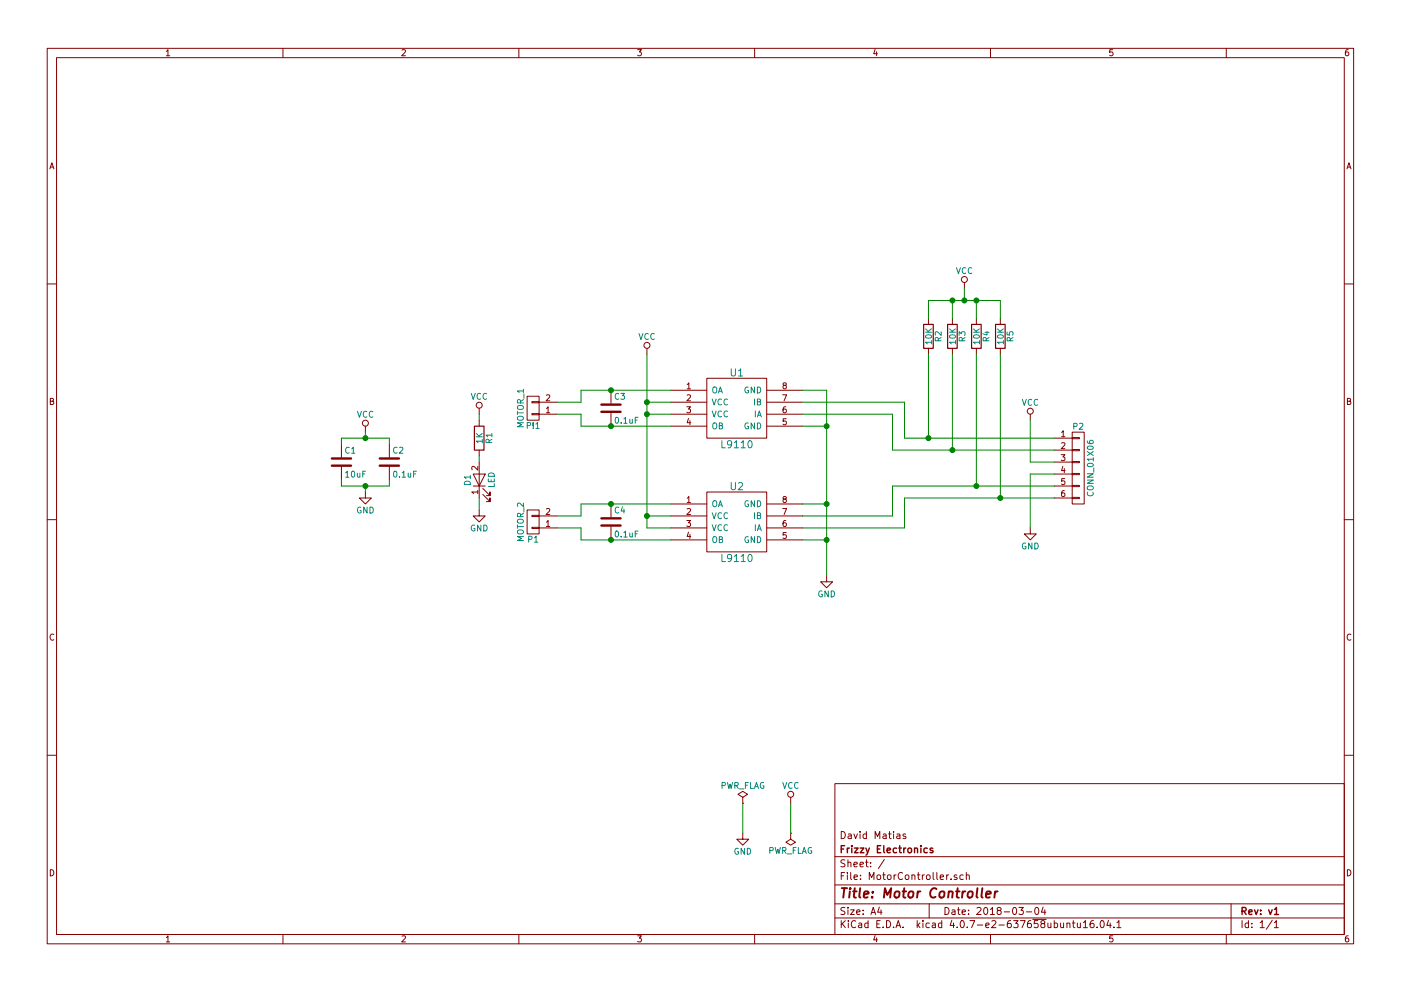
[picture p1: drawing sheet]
EESchema Schematic File Version 2
LIBS:MotorController
EELAYER 25 0
EELAYER END
$Descr A4 11693 8268
encoding utf-8
Sheet 1 1
Title "Motor Controller"
Date "2018-03-04"
Rev "v1"
Comp "Frizzy Electronics"
Comment1 "David Matias"
Comment2 ""
Comment3 ""
Comment4 ""
$EndDescr
$Comp
L L9110 U1
U 1 1
P 6150 3400
F 0 "U1" H 6150 3700 60  0000 C CNN
F 1 "L9110" H 6150 3100 60  0000 C CNN
F 2 "lib_fp:SOIC-8-N" H 6150 3400 60  0001 C CNN
F 3 "" H 6150 3400 60  0000 C CNN
	1    6150 3400
	1    0    0    -1  
$EndComp
$Comp
L L9110 U2
U 1 1
P 6150 4350
F 0 "U2" H 6150 4650 60  0000 C CNN
F 1 "L9110" H 6150 4050 60  0000 C CNN
F 2 "lib_fp:SOIC-8-N" H 6150 4350 60  0001 C CNN
F 3 "" H 6150 4350 60  0000 C CNN
	1    6150 4350
	1    0    0    -1  
$EndComp
$Comp
L C C3
U 1 1
P 5100 3400
F 0 "C3" H 5125 3500 50  0000 L CNN
F 1 "0.1uF" H 5125 3300 50  0000 L CNN
F 2 "lib_fp:C_0805_HandSoldering" H 5138 3250 50  0001 C CNN
F 3 "" H 5100 3400 50  0001 C CNN
	1    5100 3400
	1    0    0    -1  
$EndComp
$Comp
L C C4
U 1 1
P 5100 4350
F 0 "C4" H 5125 4450 50  0000 L CNN
F 1 "0.1uF" H 5125 4250 50  0000 L CNN
F 2 "lib_fp:C_0805_HandSoldering" H 5138 4200 50  0001 C CNN
F 3 "" H 5100 4350 50  0001 C CNN
	1    5100 4350
	1    0    0    -1  
$EndComp
$Comp
L R R2
U 1 1
P 7750 2800
F 0 "R2" V 7830 2800 50  0000 C CNN
F 1 "10K" V 7750 2800 50  0000 C CNN
F 2 "lib_fp:R_0805_HandSoldering" V 7680 2800 50  0001 C CNN
F 3 "" H 7750 2800 50  0001 C CNN
	1    7750 2800
	1    0    0    -1  
$EndComp
$Comp
L LED D1
U 1 1
P 4000 4000
F 0 "D1" H 4000 4100 50  0000 C CNN
F 1 "LED" H 4000 3900 50  0000 C CNN
F 2 "lib_fp:LED_0805" H 4000 4000 50  0001 C CNN
F 3 "" H 4000 4000 50  0001 C CNN
	1    4000 4000
	0    -1   -1   0   
$EndComp
$Comp
L VCC #PWR01
U 1 1
P 5400 2950
F 0 "#PWR01" H 5400 2800 50  0001 C CNN
F 1 "VCC" H 5400 3100 50  0000 C CNN
F 2 "" H 5400 2950 50  0001 C CNN
F 3 "" H 5400 2950 50  0001 C CNN
	1    5400 2950
	1    0    0    -1  
$EndComp
$Comp
L GND #PWR02
U 1 1
P 6900 4800
F 0 "#PWR02" H 6900 4550 50  0001 C CNN
F 1 "GND" H 6900 4650 50  0000 C CNN
F 2 "" H 6900 4800 50  0001 C CNN
F 3 "" H 6900 4800 50  0001 C CNN
	1    6900 4800
	1    0    0    -1  
$EndComp
$Comp
L CONN_01X06 P2
U 1 1
P 9000 3900
F 0 "P2" H 9000 4250 50  0000 C CNN
F 1 "CONN_01X06" V 9100 3900 50  0000 C CNN
F 2 "lib_fp:Pin_Header_Straight_1x06_Pitch2.54mm" H 9000 3900 50  0001 C CNN
F 3 "" H 9000 3900 50  0001 C CNN
	1    9000 3900
	1    0    0    -1  
$EndComp
$Comp
L CONN_01X02 P!1
U 1 1
P 4450 3400
F 0 "P!1" H 4450 3550 50  0000 C CNN
F 1 "MOTOR_1" V 4550 3400 50  0000 C CNN
F 2 "lib_fp:JST_PH_S2B-PH-K_02x2.00mm_Angled" H 4450 3400 50  0001 C CNN
F 3 "" H 4450 3400 50  0001 C CNN
	1    4450 3400
	-1   0    0    1   
$EndComp
$Comp
L CONN_01X02 P1
U 1 1
P 4450 4350
F 0 "P1" H 4450 4500 50  0000 C CNN
F 1 "MOTOR_2" V 4550 4350 50  0000 C CNN
F 2 "lib_fp:JST_PH_S2B-PH-K_02x2.00mm_Angled" H 4450 4350 50  0001 C CNN
F 3 "" H 4450 4350 50  0001 C CNN
	1    4450 4350
	-1   0    0    1   
$EndComp
$Comp
L R R3
U 1 1
P 7950 2800
F 0 "R3" V 8030 2800 50  0000 C CNN
F 1 "10K" V 7950 2800 50  0000 C CNN
F 2 "lib_fp:R_0805_HandSoldering" V 7880 2800 50  0001 C CNN
F 3 "" H 7950 2800 50  0001 C CNN
	1    7950 2800
	1    0    0    -1  
$EndComp
$Comp
L R R4
U 1 1
P 8150 2800
F 0 "R4" V 8230 2800 50  0000 C CNN
F 1 "10K" V 8150 2800 50  0000 C CNN
F 2 "lib_fp:R_0805_HandSoldering" V 8080 2800 50  0001 C CNN
F 3 "" H 8150 2800 50  0001 C CNN
	1    8150 2800
	1    0    0    -1  
$EndComp
$Comp
L R R5
U 1 1
P 8350 2800
F 0 "R5" V 8430 2800 50  0000 C CNN
F 1 "10K" V 8350 2800 50  0000 C CNN
F 2 "lib_fp:R_0805_HandSoldering" V 8280 2800 50  0001 C CNN
F 3 "" H 8350 2800 50  0001 C CNN
	1    8350 2800
	1    0    0    -1  
$EndComp
Wire Wire Line
	5600 3350 5400 3350
Wire Wire Line
	5400 2950 5400 4400
Wire Wire Line
	5400 3450 5600 3450
Connection ~ 5400 3350
Wire Wire Line
	5400 4300 5600 4300
Connection ~ 5400 3450
Wire Wire Line
	5400 4400 5600 4400
Connection ~ 5400 4300
Wire Wire Line
	6700 3250 6900 3250
Wire Wire Line
	6900 3250 6900 4800
Wire Wire Line
	6700 3550 6900 3550
Connection ~ 6900 3550
Wire Wire Line
	6700 4200 6900 4200
Connection ~ 6900 4200
Wire Wire Line
	6700 4500 6900 4500
Connection ~ 6900 4500
Wire Wire Line
	4850 3250 4850 3350
Wire Wire Line
	4850 3350 4650 3350
Wire Wire Line
	4650 3450 4850 3450
Wire Wire Line
	4850 3450 4850 3550
Wire Wire Line
	4850 3250 5600 3250
Connection ~ 5100 3250
Wire Wire Line
	4850 3550 5600 3550
Connection ~ 5100 3550
Wire Wire Line
	4650 4300 4850 4300
Wire Wire Line
	4850 4300 4850 4200
Wire Wire Line
	4850 4200 5600 4200
Wire Wire Line
	4650 4400 4850 4400
Wire Wire Line
	4850 4400 4850 4500
Wire Wire Line
	4850 4500 5600 4500
Connection ~ 5100 4200
Connection ~ 5100 4500
Wire Wire Line
	6700 3350 7550 3350
Wire Wire Line
	7550 3350 7550 3650
Wire Wire Line
	7550 3650 8800 3650
Wire Wire Line
	6700 3450 7450 3450
Wire Wire Line
	7450 3450 7450 3750
Wire Wire Line
	7450 3750 8800 3750
Wire Wire Line
	6700 4300 7450 4300
Wire Wire Line
	7450 4300 7450 4050
Wire Wire Line
	7450 4050 8800 4050
Wire Wire Line
	6700 4400 7550 4400
Wire Wire Line
	7550 4400 7550 4150
Wire Wire Line
	7550 4150 8800 4150
Wire Wire Line
	7750 2950 7750 3650
Connection ~ 7750 3650
Wire Wire Line
	7950 2950 7950 3750
Connection ~ 7950 3750
Wire Wire Line
	8150 2950 8150 4050
Connection ~ 8150 4050
Wire Wire Line
	8350 2950 8350 4150
Connection ~ 8350 4150
$Comp
L VCC #PWR03
U 1 1
P 8050 2400
F 0 "#PWR03" H 8050 2250 50  0001 C CNN
F 1 "VCC" H 8050 2550 50  0000 C CNN
F 2 "" H 8050 2400 50  0001 C CNN
F 3 "" H 8050 2400 50  0001 C CNN
	1    8050 2400
	1    0    0    -1  
$EndComp
Wire Wire Line
	7750 2650 7750 2500
Wire Wire Line
	7750 2500 8350 2500
Wire Wire Line
	8050 2500 8050 2400
Wire Wire Line
	7950 2650 7950 2500
Connection ~ 7950 2500
Wire Wire Line
	8150 2500 8150 2650
Connection ~ 8050 2500
Wire Wire Line
	8350 2500 8350 2650
Connection ~ 8150 2500
$Comp
L VCC #PWR04
U 1 1
P 4000 3450
F 0 "#PWR04" H 4000 3300 50  0001 C CNN
F 1 "VCC" H 4000 3600 50  0000 C CNN
F 2 "" H 4000 3450 50  0001 C CNN
F 3 "" H 4000 3450 50  0001 C CNN
	1    4000 3450
	1    0    0    -1  
$EndComp
$Comp
L R R1
U 1 1
P 4000 3650
F 0 "R1" V 4080 3650 50  0000 C CNN
F 1 "1K" V 4000 3650 50  0000 C CNN
F 2 "lib_fp:R_0805_HandSoldering" V 3930 3650 50  0001 C CNN
F 3 "" H 4000 3650 50  0001 C CNN
	1    4000 3650
	1    0    0    -1  
$EndComp
Wire Wire Line
	4000 3450 4000 3500
Wire Wire Line
	4000 3800 4000 3850
$Comp
L GND #PWR05
U 1 1
P 4000 4250
F 0 "#PWR05" H 4000 4000 50  0001 C CNN
F 1 "GND" H 4000 4100 50  0000 C CNN
F 2 "" H 4000 4250 50  0001 C CNN
F 3 "" H 4000 4250 50  0001 C CNN
	1    4000 4250
	1    0    0    -1  
$EndComp
Wire Wire Line
	4000 4150 4000 4250
$Comp
L C C1
U 1 1
P 2850 3850
F 0 "C1" H 2875 3950 50  0000 L CNN
F 1 "10uF" H 2875 3750 50  0000 L CNN
F 2 "lib_fp:C_0805_HandSoldering" H 2888 3700 50  0001 C CNN
F 3 "" H 2850 3850 50  0001 C CNN
	1    2850 3850
	1    0    0    -1  
$EndComp
$Comp
L C C2
U 1 1
P 3250 3850
F 0 "C2" H 3275 3950 50  0000 L CNN
F 1 "0.1uF" H 3275 3750 50  0000 L CNN
F 2 "lib_fp:C_0805_HandSoldering" H 3288 3700 50  0001 C CNN
F 3 "" H 3250 3850 50  0001 C CNN
	1    3250 3850
	1    0    0    -1  
$EndComp
$Comp
L VCC #PWR06
U 1 1
P 3050 3600
F 0 "#PWR06" H 3050 3450 50  0001 C CNN
F 1 "VCC" H 3050 3750 50  0000 C CNN
F 2 "" H 3050 3600 50  0001 C CNN
F 3 "" H 3050 3600 50  0001 C CNN
	1    3050 3600
	1    0    0    -1  
$EndComp
$Comp
L GND #PWR07
U 1 1
P 3050 4100
F 0 "#PWR07" H 3050 3850 50  0001 C CNN
F 1 "GND" H 3050 3950 50  0000 C CNN
F 2 "" H 3050 4100 50  0001 C CNN
F 3 "" H 3050 4100 50  0001 C CNN
	1    3050 4100
	1    0    0    -1  
$EndComp
Wire Wire Line
	2850 3700 2850 3650
Wire Wire Line
	2850 3650 3250 3650
Wire Wire Line
	3050 3650 3050 3600
Wire Wire Line
	3250 3650 3250 3700
Connection ~ 3050 3650
Wire Wire Line
	2850 4000 2850 4050
Wire Wire Line
	2850 4050 3250 4050
Wire Wire Line
	3050 4050 3050 4100
Wire Wire Line
	3250 4050 3250 4000
Connection ~ 3050 4050
$Comp
L VCC #PWR08
U 1 1
P 8600 3500
F 0 "#PWR08" H 8600 3350 50  0001 C CNN
F 1 "VCC" H 8600 3650 50  0000 C CNN
F 2 "" H 8600 3500 50  0001 C CNN
F 3 "" H 8600 3500 50  0001 C CNN
	1    8600 3500
	1    0    0    -1  
$EndComp
$Comp
L GND #PWR09
U 1 1
P 8600 4400
F 0 "#PWR09" H 8600 4150 50  0001 C CNN
F 1 "GND" H 8600 4250 50  0000 C CNN
F 2 "" H 8600 4400 50  0001 C CNN
F 3 "" H 8600 4400 50  0001 C CNN
	1    8600 4400
	1    0    0    -1  
$EndComp
Wire Wire Line
	8600 4400 8600 3950
Wire Wire Line
	8600 3950 8800 3950
Wire Wire Line
	8600 3500 8600 3850
Wire Wire Line
	8600 3850 8800 3850
$Comp
L PWR_FLAG #FLG010
U 1 1
P 6200 6700
F 0 "#FLG010" H 6200 6775 50  0001 C CNN
F 1 "PWR_FLAG" H 6200 6850 50  0000 C CNN
F 2 "" H 6200 6700 50  0001 C CNN
F 3 "" H 6200 6700 50  0001 C CNN
	1    6200 6700
	1    0    0    -1  
$EndComp
$Comp
L GND #PWR011
U 1 1
P 6200 6950
F 0 "#PWR011" H 6200 6700 50  0001 C CNN
F 1 "GND" H 6200 6800 50  0000 C CNN
F 2 "" H 6200 6950 50  0001 C CNN
F 3 "" H 6200 6950 50  0001 C CNN
	1    6200 6950
	1    0    0    -1  
$EndComp
Wire Wire Line
	6200 6700 6200 6950
$Comp
L PWR_FLAG #FLG012
U 1 1
P 6600 6950
F 0 "#FLG012" H 6600 7025 50  0001 C CNN
F 1 "PWR_FLAG" H 6600 7100 50  0000 C CNN
F 2 "" H 6600 6950 50  0001 C CNN
F 3 "" H 6600 6950 50  0001 C CNN
	1    6600 6950
	-1   0    0    1   
$EndComp
$Comp
L VCC #PWR013
U 1 1
P 6600 6700
F 0 "#PWR013" H 6600 6550 50  0001 C CNN
F 1 "VCC" H 6600 6850 50  0000 C CNN
F 2 "" H 6600 6700 50  0001 C CNN
F 3 "" H 6600 6700 50  0001 C CNN
	1    6600 6700
	1    0    0    -1  
$EndComp
Wire Wire Line
	6600 6700 6600 6950
$EndSCHEMATC
